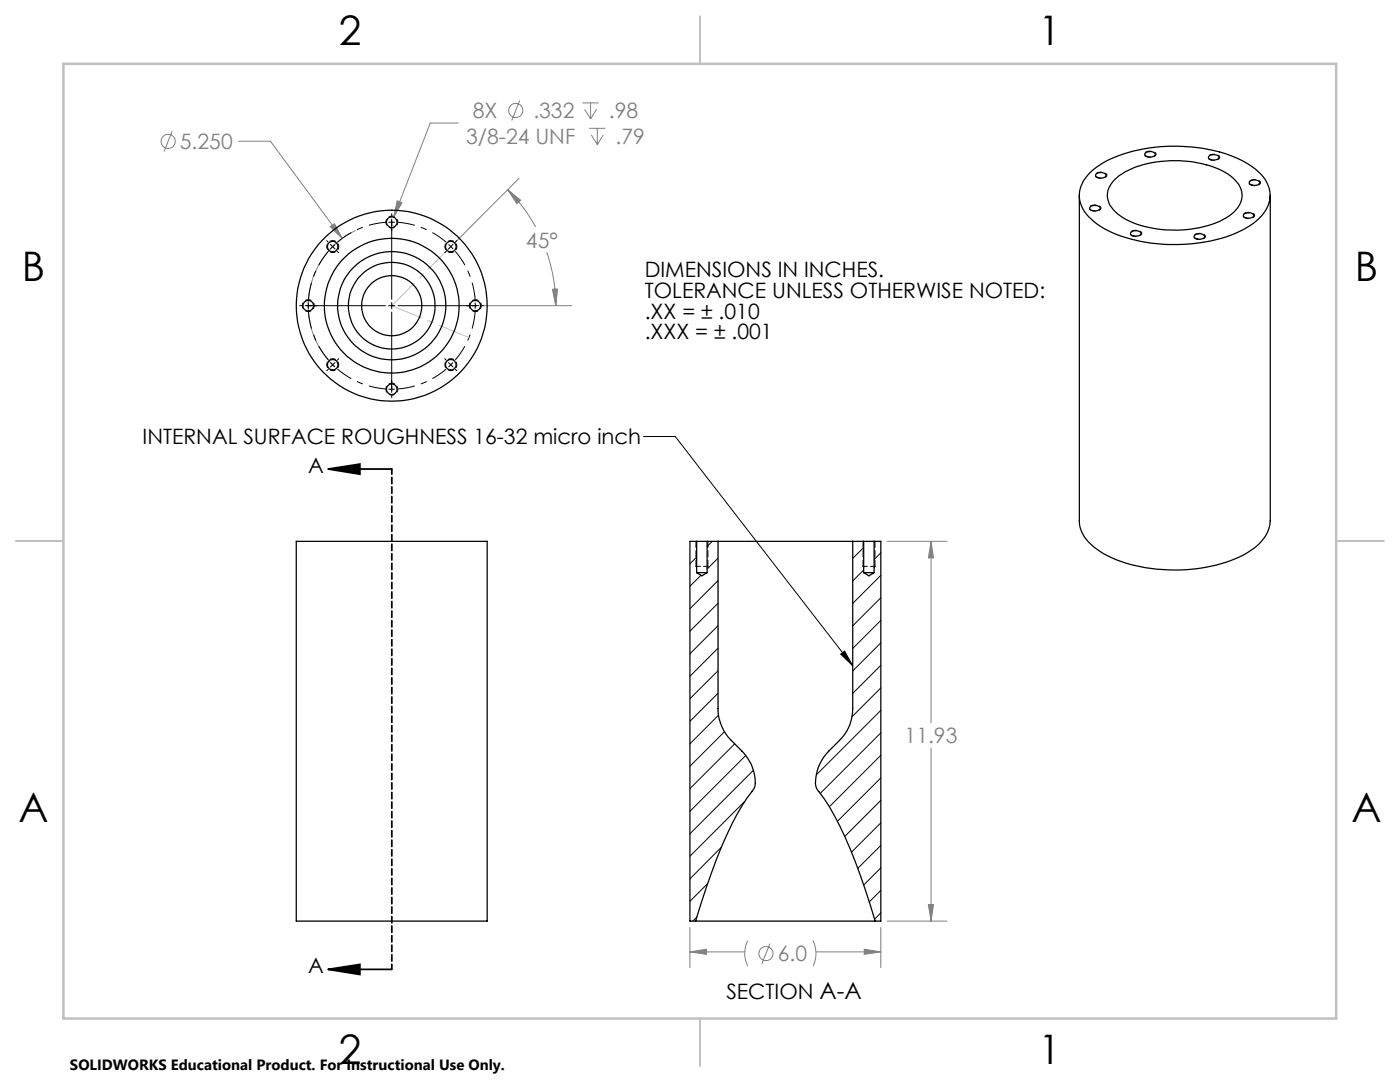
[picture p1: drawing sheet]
<svg xmlns="http://www.w3.org/2000/svg" width="279mm" height="216mm" viewBox="0 0 279 216" stroke-linecap="round" stroke-linejoin="round" font-family="sans-serif">
<g fill="none" stroke="#808080" stroke-width=".2">
<path d="M34.4 26.2l-1.7 4M47.6 28.2h6.4l14.3 19.4M91.4 24.6h-5.5l-7.3 18.8M101.3 37.9l2.6 2.1-.7 .6zM101.3 37.9a32.9 32.9 0 0 1 5.6 7.4M103.6 35.6l-12.7 12.7M103.7 20l-1.6 4.1M116.2 20.5h3.3M116.7 21.8l1.2 1.9M117.6 25.6h3.2M117.9 20.5v3.2M118 26.9l1.2 2"/>
<path d="M119.1 21.8l-1.2 1.9M119.2 25.6v3.3M120.4 26.9l-1.2 2M65.9 45.2l.8-.6 1.6 3zM71 46a16.7 16.7 0 0 0-4.3 27.1M79.3 40.1l.9 .4-1.6 2.9zM109.1 50.3a32.6 32.6 0 0 1 1.8 10.7M110.2 57.7h1.1l-.4 3.3zM96.4 61h17.7M177.1 108h11.9M185.8 108l.5 3.3h-1zM185.8 108v36.3"/>
<path d="M185.8 149.3v34.5M137.7 185.1v8M137.7 189.9h10.9M137.7 189.9l3.3-.5v1zM149.2 187.7a5.7 5.7 0 0 0 0 5.1M153.7 188.3l-1.7 4M162.2 187.7a5.7 5.7 0 0 1 0 5.1M162.8 189.9h13M172.5 189.4l3.3 .5-3.3 .5zM175.8 185.1v8M177.1 183.8h11.9M185.3 180.5h1l-.5 3.3z"/>
<circle cx="33.6" cy="28.2" r="1.41"/>
<circle cx="102.9" cy="22" r="1.41"/>
<circle cx="152.9" cy="190.3" r="1.41"/>
</g>
<path d="M65.5 93.6l6.3-1v2zM65.5 93.6h12.7M65.5 193.4l6.3-1v2.1zM65.5 193.4h12.7" fill="none" stroke="#000" stroke-width=".35"/>
<g fill="none" stroke="#000" stroke-width=".2">
<path d="M65.2 48l.3 .3M65.9 48.8l1 .9M66.9 48.8l-.9 .9M67.3 50.1l.3 .3M77.5 44.3h1.3M78.2 42.7v.4M78.2 43.7v16M89.1 50.1l-.3 .3M89.5 48.8l.9 .9M90.4 48.8l-.9 .9M91.2 48l-.3 .3M59.8 61h.5"/>
<path d="M60.9 61h16M61.5 60.4v1.2M65.5 73.7l-.3 .3M66 72.3l.4 .5M66.4 72.8l.5 .4M66.4 72.8l-.5 .4M66.9 72.4l-.5 .4M67.6 71.6l-.3 .3M77.5 77.6h1.3M77.5 61h1.3M78.2 60.4v1.2M78.2 62.3v16"/>
<path d="M78.2 79v.4M79.4 61h16.1M88.8 71.6l.3 .3M89.5 72.4l.5 .4M90 72.8l-.5 .4M90 72.8l.4 .4M90.4 72.3l-.4 .5M90.9 73.7l.3 .3M94.8 60.4v1.2M96.1 61h.4M128.4 87.1h6.4l35.4 45.8M167.8 130.5l.8-.6 1.6 3z"/>
</g>
<path d="M66.4 50.4a1.19 1.19 0 0 1-1-1.8 1.19 1.19 0 0 1 2-.1 1.19 1.19 0 0 1-.8 1.9h-.2M78.2 45.5a1.19 1.19 0 0 1-1.1-1.7 1.19 1.19 0 0 1 2.1-.2 1.19 1.19 0 0 1-.8 1.9h-.2M90 50.4a1.19 1.19 0 0 1-1.1-1.8 1.19 1.19 0 0 1 2.1-.1 1.19 1.19 0 0 1-.9 1.9h-.1M61.5 62.2a1.19 1.19 0 0 1-1-1.8 1.19 1.19 0 0 1 2-.1 1.19 1.19 0 0 1-.8 1.9h-.2M66.4 74a1.19 1.19 0 0 1-1-1.8 1.19 1.19 0 0 1 2-.1 1.19 1.19 0 0 1-.8 1.9h-.2M78.2 78.8a1.19 1.19 0 0 1-1.1-1.7 1.19 1.19 0 0 1 2.1-.1 1.19 1.19 0 0 1-.8 1.8h-.2M90 74a1.19 1.19 0 0 1-1.1-1.8 1.19 1.19 0 0 1 2.1-.1 1.19 1.19 0 0 1-.9 1.9h-.1M94.9 62.2a1.19 1.19 0 0 1-1.1-1.8 1.19 1.19 0 0 1 2-.1 1.19 1.19 0 0 1-.8 1.9h-.1" fill="none" stroke="#000" stroke-width=".2" stroke-dasharray="1.3 .6" stroke-dashoffset=".7" stroke-linecap="butt"/>
<path d="M219.2 35.5a.56 .56 0 0 1-.7-.6 .56 .56 0 0 1 .7-.5 1.26 1.26 0 0 1 1.7 .6l-.6 .5h-1.1M229 31.3a.56 .56 0 0 1-.7-.6 .56 .56 0 0 1 .7-.5 1.26 1.26 0 0 1 1.7 .6l-.5 .5h-1.2M241.7 31.9a.56 .56 0 0 1-.7-.6 .56 .56 0 0 1 .7-.5 1.26 1.26 0 0 1 1.7 .6l-.5 .5h-1.2M249.8 37a.56 .56 0 0 1-.6-.6 .56 .56 0 0 1 .7-.5 1.26 1.26 0 0 1 1.7 .6l-.6 .5h-1.2M218 42.1a.56 .56 0 0 1-.7-.6 .56 .56 0 0 1 .7-.5 1.26 1.26 0 0 1 1.7 .6l-.5 .4-1.2 .1M226.1 47.1a.56 .56 0 0 1-.6-.6 .56 .56 0 0 1 .7-.5 1.26 1.26 0 0 1 1.7 .6l-.6 .5h-1.2M238.8 47.7a.56 .56 0 0 1-.6-.6 .56 .56 0 0 1 .7-.5 1.26 1.26 0 0 1 1.7 .6l-.6 .5h-1.2M248.6 43.5a.56 .56 0 0 1-.6-.6 .56 .56 0 0 1 .7-.5 1.25 1.25 0 0 1 1.7 .6l-.6 .5h-1.2" fill="none" stroke="#000" stroke-width=".2" stroke-dasharray="1.3 .6" stroke-dashoffset=".6" stroke-linecap="butt"/>
<path d="M65.5 50.1a16.7 16.7 0 0 0-3.9 9.6M76.9 44.4a16.7 16.7 0 0 0-9.6 3.9M89.1 48.3a16.7 16.7 0 0 0-9.6-3.9M94.8 59.7a16.7 16.7 0 0 0-4-9.6M61.6 62.3a16.7 16.7 0 0 0 3.9 9.5M67.3 73.6a16.7 16.7 0 0 0 9.6 4M79.5 77.6a16.7 16.7 0 0 0 9.6-4M90.8 71.8a16.7 16.7 0 0 0 4-9.5" fill="none" stroke="#000" stroke-width=".2" stroke-dasharray="15.2 1.3 1.3 1.3" stroke-dashoffset="11.9" stroke-linecap="butt"/>
<path d="M78.2 93.6v99.8" fill="none" stroke="#000" stroke-width=".35" stroke-dasharray="1.3 .6" stroke-dashoffset=".2"/>
<path d="M78.2 61l11.8-11.8M78.2 61l15.4 6.4" fill="none" stroke="#c0c0c0" stroke-width=".2" stroke-dasharray="15.2 1.3 1.3 1.3" stroke-dashoffset="8.8"/>
<path d="M139.7 3.2v9.5M3.1 107.9h9.6M266.7 107.9h9.5M139.7 203.2v9.6" fill="none" stroke="#c0c0c0" stroke-width=".25"/>
<path d="M12.7 12.7h254v190.5h-254z" fill="none" stroke="#c0c0c0" stroke-width=".5"/>
<path d="M138.9 113h2.4M172.2 113h2.4" fill="none" stroke="#000" stroke-width=".2" stroke-dasharray="1.3 .6" stroke-dashoffset=".4"/>
<path d="M138.9 108v5M138.9 113l.1 .2M141.3 108v5M141.3 113l-.2 .2M172.2 108v5M172.2 113l.2 .2M174.6 108v5M174.6 113l-.1 .2" fill="none" stroke="#000" stroke-width=".2" stroke-dasharray="1.3 .6"/>
<path d="M65.5 93.6l6.3-1v2zM65.5 193.4l6.3-1v2.1z" fill="#000"/>
<g fill="#808080">
<path d="M110.2 57.7h1.1l-.4 3.3zM101.3 37.9l2.6 2.1-.7 .6z"/>
<path d="M65.9 45.2l2.4 2.4-1.6-3zM79.3 40.1l-.7 3.3 1.6-2.9zM185.3 180.5h1l-.5 3.3zM185.8 108l.5 3.3h-1zM137.7 189.9l3.3-.5v1zM172.5 189.4l3.3 .5-3.3 .5z"/>
</g>
<path d="M167.8 130.5l.8-.6 1.6 3z" fill="#000"/>
<g fill="none" stroke="#000" stroke-width=".25">
<path d="M215.4 39v64.9a7 7 0 0 0 3.5 5.7 27 27 0 0 0 15.2 4.1 28.3 28.3 0 0 0 15.4-3.8 7.5 7.5 0 0 0 4-6v-64.9M217.6 34.4a22.1 22.1 0 0 1 11.7-4.9 30.9 30.9 0 0 1 20 3.3 7.9 7.9 0 0 1 4.2 5.8 7 7 0 0 1-3.3 6 27.2 27.2 0 0 1-16.1 4.2 27.3 27.3 0 0 1-15.2-4.1 7.2 7.2 0 0 1-3.5-5.9 6.7 6.7 0 0 1 2.2-4.4zM218.7 34.7a1.37 1.37 0 0 1 2 .3 1.31 1.31 0 0 1-2 0zM222.4 35.9a16 16 0 0 1 10.2-3.8 20.5 20.5 0 0 1 12.9 3 4.7 4.7 0 0 1 2.2 5 7.4 7.4 0 0 1-4.4 4.1 23.8 23.8 0 0 1-18.5-.3 6.3 6.3 0 0 1-3.8-4.8l.2-1.4zM228.6 30.6a1.38 1.38 0 0 1 2 .2 1.35 1.35 0 0 1-2.1 0zM241.4 31a1.35 1.35 0 0 1 1.9 .4 1.38 1.38 0 0 1-2.1 0zM249.4 36.2a1.38 1.38 0 0 1 2 .3 1.35 1.35 0 0 1-2.1 0zM217.6 41.3a1.49 1.49 0 0 1 1.9 .1 .9 .9 0 0 1-1.2 .7l-.7-.3-.1-.2zM225.7 46.4a1.38 1.38 0 0 1 2 .2 1.35 1.35 0 0 1-2.1 0zM238.4 47a1.38 1.38 0 0 1 2 .2 1.35 1.35 0 0 1-2.1 0zM248.2 42.8a1.54 1.54 0 0 1 2 .1 1.22 1.22 0 0 1-1.9 .4l-.2-.3zM59.1 108h38.1v75.8h-38.1z"/>
<path d="M139 114.3h2.1M139 108h2.1M139 108h-1.3v75.8h1.1M139 108v6.3M139 114.3l1.1 .6 1-.6M141.1 108h2.2M141.1 108v6.3M143.3 108v33.4a8.9 8.9 0 0 0 2.6 6.3 16.3 16.3 0 0 1 3.4 3.7 7.9 7.9 0 0 1 1.3 5.7 53.1 53.1 0 0 0-7.6 14.3l-2.1 5.8-2.1 6.6M143.3 108h26.9M170.2 108v33.4a8.9 8.9 0 0 1-2.7 6.3 14.9 14.9 0 0 0-3.9 4.8 6.2 6.2 0 0 0-.5 5 44 44 0 0 1 6.6 12l2 5.2 3 9.1M170.2 108h2.2M172.4 114.3h2"/>
<path d="M172.4 108h2M172.4 114.3l1 .6 1-.6M172.4 108v6.3M174.4 108v6.3M174.4 108h1.4v75.8h-1.1M138.8 183.8h35.9"/>
<circle cx="66.4" cy="49.2" r="1.06"/>
<circle cx="78.2" cy="44.3" r="1.06"/>
<circle cx="90" cy="49.2" r="1.06"/>
<circle cx="61.5" cy="61" r="1.06"/>
<circle cx="66.4" cy="72.8" r="1.05"/>
<circle cx="78.2" cy="61" r="6"/>
<circle cx="78.2" cy="61" r="19.1"/>
<circle cx="78.2" cy="61" r="10.8"/>
<circle cx="78.2" cy="77.7" r="1.06"/>
<circle cx="78.2" cy="61" r="8.7"/>
<circle cx="78.2" cy="61" r="13.5"/>
<circle cx="90" cy="72.8" r="1.05"/>
<circle cx="94.9" cy="61" r="1.06"/>
</g>
<g fill="none" stroke="#000" stroke-width=".2">
<path d="M139 111.2l-1.3 1.3M139.9 114.8l-2.2 2.2M142.1 108l-1 1M143.3 111.4l-2.2 2.2M143.3 115.9l-5.6 5.6M172.4 109.3l-2.2 2.1M172.4 113.7l-2.2 2.2M175.8 110.3l-1.4 1.4M175.8 114.8l-5.6 5.6M175.8 119.3l-5.6 5.6M143.3 120.4l-5.6 5.5M143.3 124.8l-5.6 5.7"/>
<path d="M143.3 129.3l-5.6 5.6M143.3 133.8l-5.6 5.6M143.3 138.3l-5.6 5.6M175.8 123.8l-5.6 5.6M175.8 128.3l-5.6 5.6M175.8 132.8l-5.6 5.6M175.8 137.3l-5.8 5.7M143.4 142.7l-5.7 5.7M144.6 146l-6.9 6.9M146.6 148.4l-8.9 9M148.6 159.9l-10.9 11M148.8 150.7l-11.1 11.2"/>
<path d="M150.4 153.7l-12.7 12.7M175.8 141.7l-12.9 12.9M175.8 146.2l-12.1 12.1M175.8 150.7l-10.3 10.3M175.8 155.2l-8.7 8.7M175.8 159.7l-7.2 7.2M141.2 176.3l-3.5 3.5M143.9 169.1l-6.2 6.3M175.8 164.2l-5.9 5.8M175.8 168.7l-4.6 4.6M175.8 173.2l-3.4 3.4M175.8 177.7l-2.3 2.3"/>
<path d="M139.1 183l-.8 .8M175.8 182.1l-1.2 1.3"/>
</g>
<g font-size="8.1">
<text x="67.6" y="8.9">2</text>
<text x="207.3" y="8.9">1</text>
<text x="4.4" y="56.1">B</text>
<text x="270.4" y="56.1">B</text>
<text x="3.7" y="164.1">A</text>
<text x="269.7" y="164.1">A</text>
<text x="67.6" y="212.4">2</text>
<text x="207.3" y="212.4">1</text>
</g>
<g font-size="4.2" fill="#808080">
<text x="94.4" y="23.6">8X</text>
<text x="106.4" y="23.6">.332</text>
<text x="121.5" y="23.6">.98</text>
<text x="35.9" y="29.7">5.250</text>
<text x="93" y="28.7">3/8-24 UNF</text>
<text x="122.9" y="28.7">.79</text>
<text x="105" y="49.4">45°</text>
<text x="180.5" y="148.4">11.93</text>
<text x="155.2" y="191.8">6.0</text>
</g>
<g font-size="4.2">
<text x="128.7" y="55.2">DIMENSIONS IN INCHES.</text>
<text x="128.7" y="59.4">TOLERANCE UNLESS OTHERWISE NOTED:</text>
<text x="128.7" y="63.6">.XX = ± .010</text>
<text x="128.7" y="67.7">.XXX = ± .001</text>
<text x="28.4" y="88.7">INTERNAL SURFACE ROUGHNESS 16-32 micro inch</text>
<text x="61.5" y="94.3">A</text>
<text x="61.5" y="194.1">A</text>
<text x="145" y="199.4">SECTION A-A</text>
</g>
<text font-size="3" x="14" y="213.5">SOLIDWORKS Educational Product. For Instructional Use Only.</text>
</svg>
